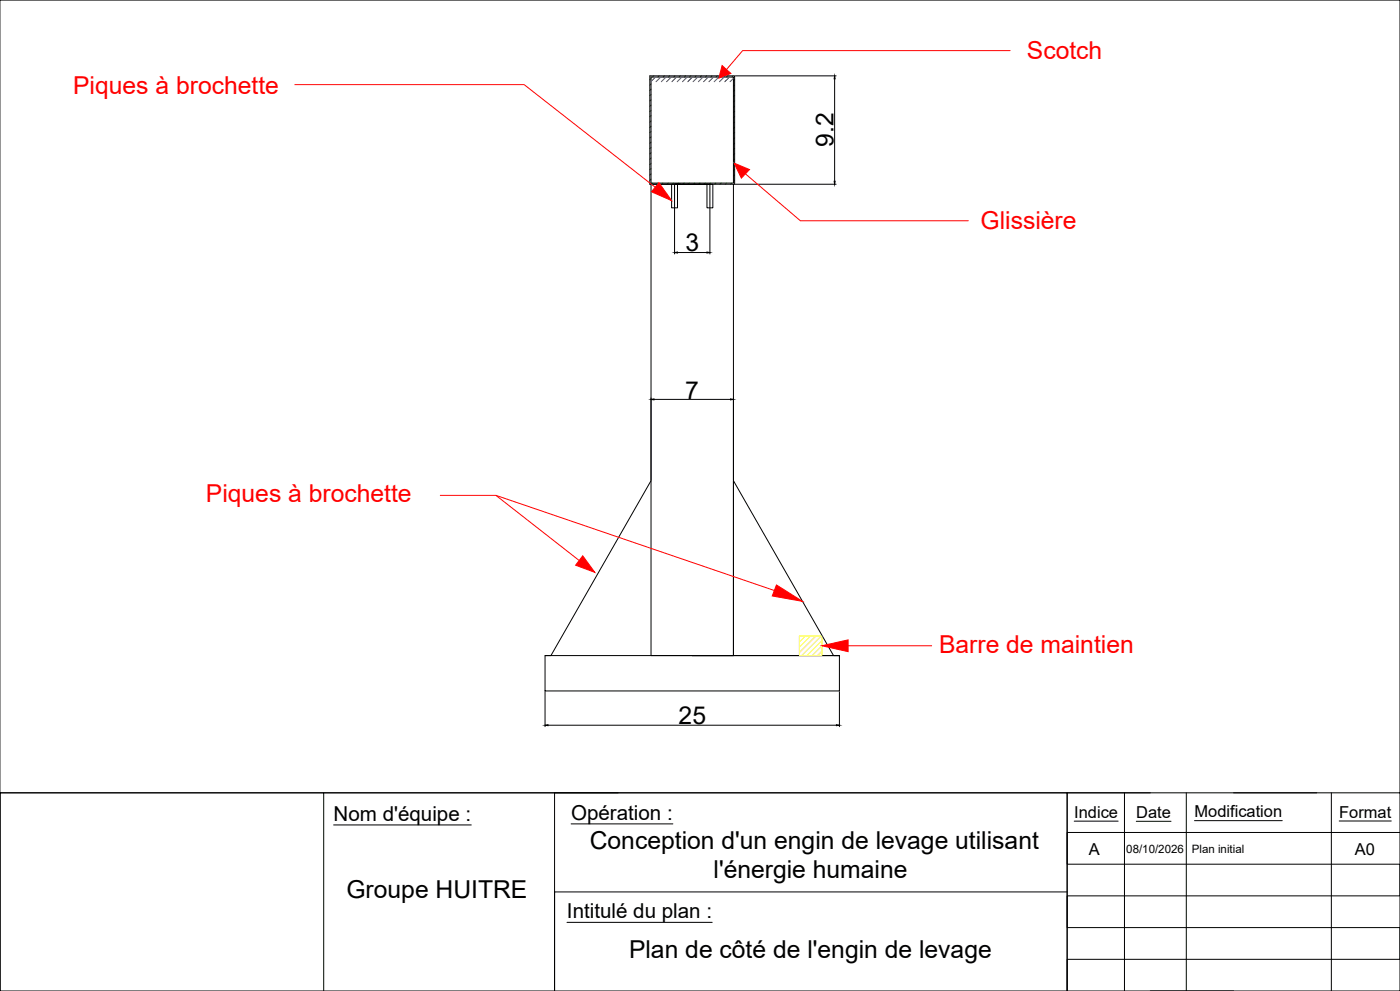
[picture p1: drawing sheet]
<svg xmlns="http://www.w3.org/2000/svg" width="1189mm" height="841mm" viewBox="0 0 1189 841" stroke-linecap="round" stroke-linejoin="round" font-family="sans-serif">
<!-- layer: 0 -->
<path d="M679 540h.1M684 540l-5 5M688 540l-9 9M693 540l-14 14M697 540l-16 16M698 544l-13 12M698 548l-8 8M698 553l-4 3" fill="none" stroke="#f1eb1f" stroke-width=".85"/>
<g fill="none" stroke="#000" stroke-width=".85">
<path d="M0 0h1189v841h-1189M553 65h70v90h-70zM624 64h86M709 67v87M553 156h70v400v-148l85 148h5h-160zM553 156h-1v-92h72v92h-1M553 156h50h-30h5M570 156v20h5v-20h-2M573 157v59M600 156v20h5v-20h-2M603 157v59M624 156h86"/>
<path d="M575 214h25M553 338v69M555 339h65M623 338v69M553 408l-85 148h-5M463 556h250v30h-250zM463 587v30M713 587v30M465 615h245M906 673v168M955 673v168M1007 673v168"/>
<path d="M1131 673v168M1189 673h-1189h275v168M485 699h86M912 697h38M965 697h29M1014 696h75M1137 697h44M283 700h117M1189 706h-283v27h283v27h-283v27h283v27h-283v27M906 757h-435v84v-168h435v168M481 783h124M977 841h71"/>
</g>
<g fill="none" stroke="#0f0" stroke-width=".85">
<path d="M553 67l-1 1M553 71l-1 1M553 76l-1 1M555 64l-1 1M560 64l-1 1M564 64l-1 1M569 64l-1 1M573 64l-1 1M578 64l-1 1M582 64l-1 1M587 64l-1 1M591 64l-1 1"/>
<path d="M596 64l-1 1M600 64l-1 1M605 64l-1 1M609 64l-1 1M614 64l-1 1M618 64l-1 1M623 64l-1 1M624 68l-1 1M624 72l-1 1M624 77l-1 1M553 80l-1 1M553 85l-1 1"/>
<path d="M553 89l-1 1M553 94l-1 1M553 98l-1 1M624 81l-1 1M624 86l-1 1M624 90l-1 1M624 95l-1 1M624 99l-1 1M553 103l-1 1M553 107l-1 1M553 112l-1 1M553 116l-1 1"/>
<path d="M624 103l-1 2M624 108l-1 1M624 113h-1M624 117l-1 1M553 121l-1 1M553 125l-1 1M553 130l-1 1M553 134l-1 1M553 139l-1 1M624 121l-1 1M624 126l-1 1M624 130l-1 1"/>
<path d="M624 135l-1 1M624 139l-1 1M553 143l-1 1M553 148l-1 1M553 152l-1 1M554 155l-1 1M558 155v1M563 155l-1 1M567 155l-1 1M572 155l-1 1M576 155l-1 1M581 155l-1 1"/>
<path d="M585 155l-1 1M590 155l-1 1M594 155l-1 1M599 155l-1 1M603 155l-1 1M608 155l-1 1M612 155l-1 1M617 155l-1 1M621 155l-1 1M624 144l-1 1M624 148l-1 1M624 153l-1 1"/>
</g>
<path d="M709 64v3h-1zM708 154h1v2zM573 214h2v1zM600 214h3l-3 1zM553 339h2zM620 339h3h-3zM463 615h2v1zM710 615h3l-3 1z" fill="#000" stroke="#000" stroke-width=".85"/>
<path d="M858 43h-227l-14 16M250 72h195l111 87M633 148l47 39h142M374 420h47l71 56M421 420l237 81M720 548h71" fill="none" stroke="#f00" stroke-width=".85"/>
<g fill="#f00" stroke="#f00" stroke-width=".85">
<path d="M560 155l10 15-17-7z"/>
<path d="M613 56l8 6-11 4z"/>
<path d="M623 138l13 6-6 7z"/>
<path d="M495 472l10 14-16-6z"/>
<path d="M659 496l22 14-25-4z"/>
<path d="M698 548l22-5v10z"/>
</g>
<g fill="none" stroke="#00f" stroke-width=".85">
<path d="M557 65l-4 4M561 65l-4 4M566 65l-4 4M570 65l-4 4M575 65l-4 4M579 65l-4 4M584 65l-4 4M588 65l-4 4M593 65l-4 4M597 65l-4 4M601 65l-3 4M606 65l-4 4"/>
<path d="M610 65l-4 4M615 65l-4 4M619 65l-4 4M623 66l-3 3"/>
</g>
<path d="M679 540h19v16h-19z" fill="none" stroke="#ff0" stroke-width=".85"/>
<g font-size="21" fill="#f00">
<text x="872" y="50">Scotch</text>
<text x="62" y="80">Piques à brochette</text>
<text x="833" y="194">Glissière</text>
<text x="175" y="426">Piques à brochette</text>
<text x="797" y="555">Barre de maintien</text>
</g>
<g font-size="21">
<text x="708" y="125" transform="rotate(-90 708 125)">9.2</text>
<text x="582" y="213">3</text>
<text x="582" y="338">7</text>
<text x="576" y="615">25</text>
<text x="501" y="720">Conception d'un engin de levage utilisant</text>
<text x="606" y="745">l'énergie humaine</text>
<text x="294" y="762">Groupe HUITRE</text>
<text x="534" y="813">Plan de côté de l'engin de levage</text>
</g>
<g font-size="17.5">
<text x="485" y="696">Opération :</text>
<text x="283" y="696">Nom d'équipe :</text>
<text x="481" y="779">Intitulé du plan :</text>
</g>
<g font-size="14">
<text x="912" y="694">Indice</text>
<text x="965" y="694">Date</text>
<text x="1014" y="693">Modification</text>
<text x="1137" y="694">Format</text>
<text x="925" y="726">A</text>
<text x="1151" y="725">A0</text>
</g>
<g font-size="9.8">
<text x="956" y="724">08/10/2026</text>
<text x="1012" y="724">Plan initial</text>
</g>
</svg>
